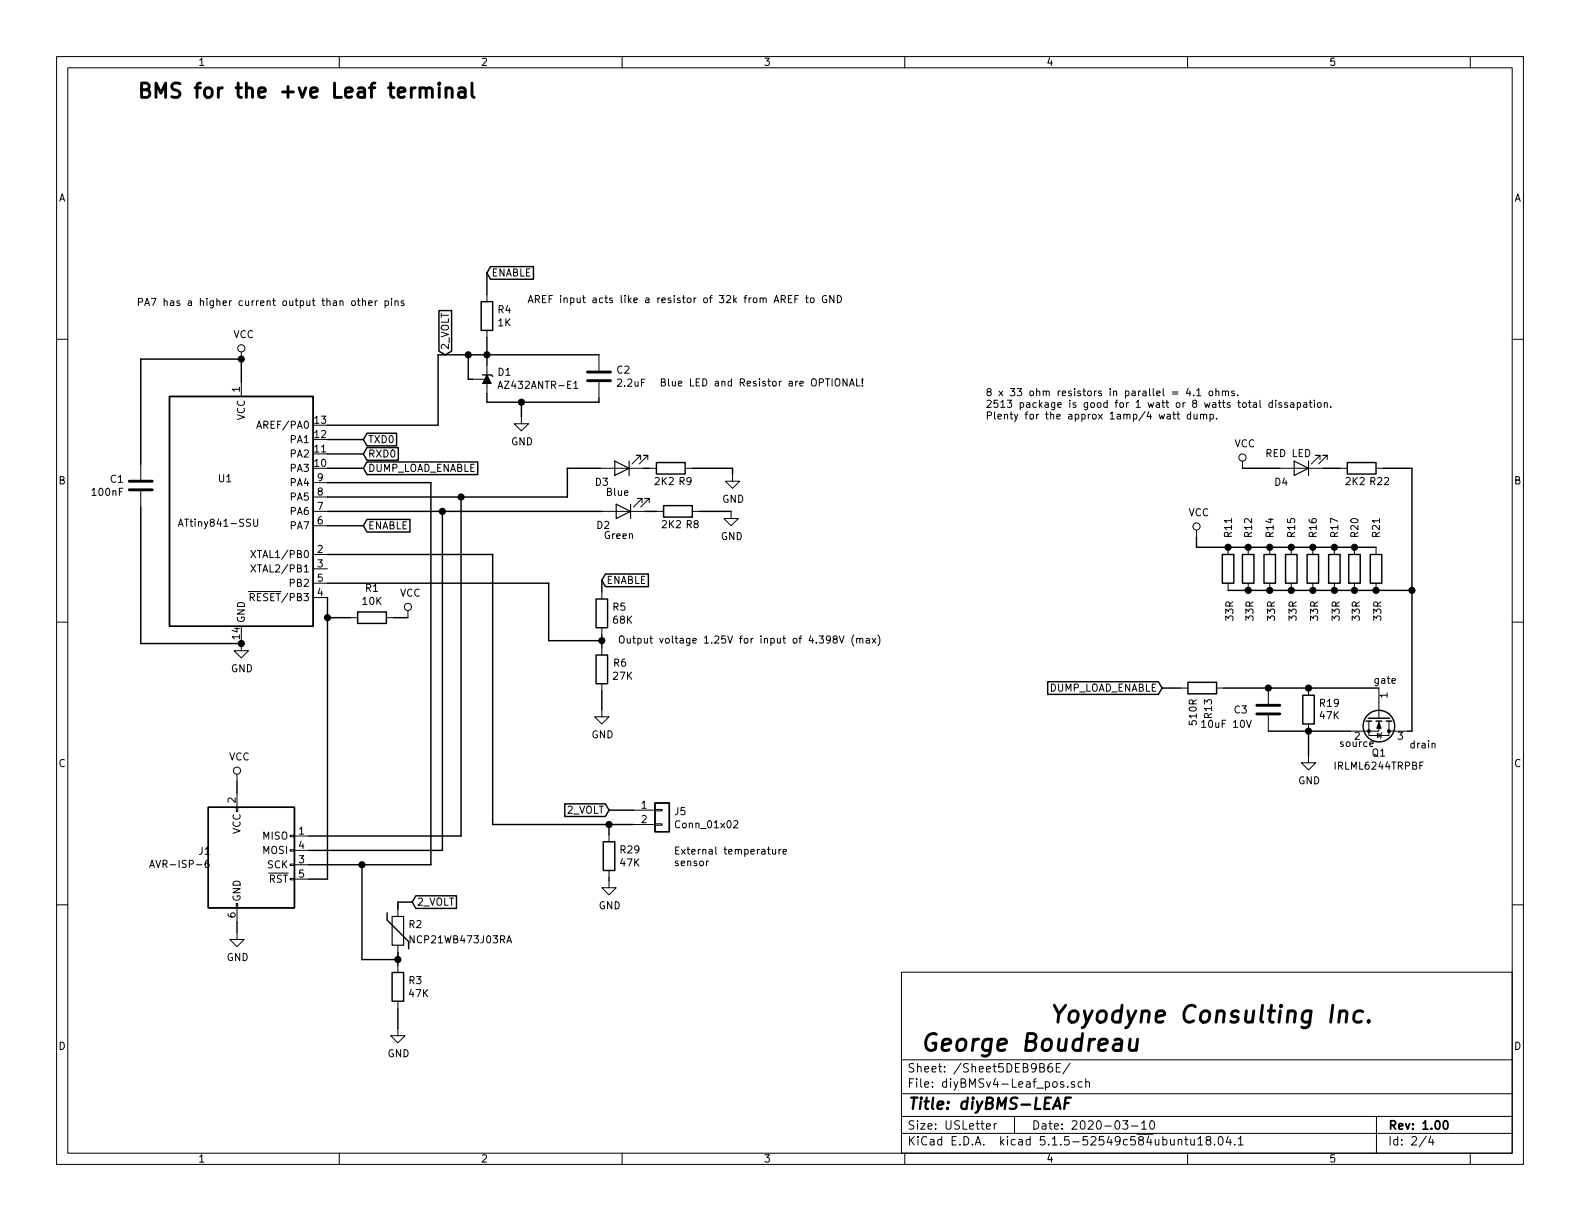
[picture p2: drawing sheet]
EESchema Schematic File Version 4
LIBS:diyBMS-Leaf-cache
EELAYER 29 0
EELAYER END
$Descr USLetter 11000 8500
encoding utf-8
Sheet 2 4
Title "diyBMS-LEAF"
Date "2020-03-10"
Rev "1.00"
Comp "Yoyodyne Consulting Inc"
Comment1 ""
Comment2 ""
Comment3 ""
Comment4 ""
$EndDescr
Wire Wire Line
	1680 4460 1680 4480
$Comp
L Device:C C?
U 1 1
P 980 3380
AR Path="/5DEB9BAB/5DFD850E" Ref="C?"  Part="1" 
AR Path="/5DEB9B6F/5DFD850E" Ref="C1"  Part="1" 
F 0 "C1" H 866 3426 50  0000 R CNN
F 1 "100nF" H 866 3335 50  0000 R CNN
F 2 "Capacitor_SMD:C_0805_2012Metric_Pad1.15x1.40mm_HandSolder" H 1018 3230 50  0001 C CNN
F 3 "https://lcsc.com/product-detail/Multilayer-Ceramic-Capacitors-MLCC-SMD-SMT_100nF-104-10-50V_C49678.html" H 980 3380 50  0001 C CNN
	1    980  3380
	1    0    0    -1  
$EndComp
Wire Wire Line
	1680 2500 980  2500
Wire Wire Line
	980  2500 980  3230
Wire Wire Line
	1680 2500 1680 2660
$Comp
L Device:R R?
U 1 1
P 2590 4300
AR Path="/5DEB9BAB/5DFD851F" Ref="R?"  Part="1" 
AR Path="/5DEB9B6F/5DFD851F" Ref="R1"  Part="1" 
F 0 "R1" V 2383 4300 50  0000 C CNN
F 1 "10K" V 2474 4300 50  0000 C CNN
F 2 "Resistor_SMD:R_0805_2012Metric_Pad1.15x1.40mm_HandSolder" V 2520 4300 50  0001 C CNN
F 3 "RC0805FR-0710KL" H 2590 4300 50  0001 C CNN
	1    2590 4300
	0    1    1    0   
$EndComp
$Comp
L power:VCC #PWR?
U 1 1
P 2840 4300
AR Path="/5DEB9BAB/5DFD8525" Ref="#PWR?"  Part="1" 
AR Path="/5DEB9B6F/5DFD8525" Ref="#PWR06"  Part="1" 
F 0 "#PWR06" H 2840 4150 50  0001 C CNN
F 1 "VCC" H 2857 4473 50  0000 C CNN
F 2 "" H 2840 4300 50  0001 C CNN
F 3 "" H 2840 4300 50  0001 C CNN
	1    2840 4300
	1    0    0    -1  
$EndComp
Wire Wire Line
	2740 4300 2840 4300
$Comp
L diyBMS-Leaf-rescue:AVR-ISP-6-Connector J?
U 1 1
P 1750 6020
AR Path="/5DEB9BAB/5DFD852C" Ref="J?"  Part="1" 
AR Path="/5DEB9B6F/5DFD852C" Ref="J1"  Part="1" 
AR Path="/5DFD852C" Ref="J1"  Part="1" 
F 0 "J1" H 1470 6116 50  0000 R CNN
F 1 "AVR-ISP-6" H 1470 6025 50  0000 R CNN
F 2 "Connector_PinHeader_2.54mm:PinHeader_2x03_P2.54mm_Vertical" V 1500 6070 50  0001 C CNN
F 3 "https://lcsc.com/product-detail/Pin-Header-Female-Header_Boom-Precision-Elec-2-54mm-2-3P-Header_C65114.html" H 475 5470 50  0001 C CNN
	1    1750 6020
	1    0    0    -1  
$EndComp
$Comp
L power:VCC #PWR?
U 1 1
P 1650 5440
AR Path="/5DEB9BAB/5DFD8532" Ref="#PWR?"  Part="1" 
AR Path="/5DEB9B6F/5DFD8532" Ref="#PWR01"  Part="1" 
F 0 "#PWR01" H 1650 5290 50  0001 C CNN
F 1 "VCC" H 1667 5613 50  0000 C CNN
F 2 "" H 1650 5440 50  0001 C CNN
F 3 "" H 1650 5440 50  0001 C CNN
	1    1650 5440
	1    0    0    -1  
$EndComp
Wire Wire Line
	1650 5520 1650 5440
$Comp
L power:GND #PWR?
U 1 1
P 1650 6490
AR Path="/5DEB9BAB/5DFD8539" Ref="#PWR?"  Part="1" 
AR Path="/5DEB9B6F/5DFD8539" Ref="#PWR02"  Part="1" 
F 0 "#PWR02" H 1650 6240 50  0001 C CNN
F 1 "GND" H 1655 6317 50  0000 C CNN
F 2 "" H 1650 6490 50  0001 C CNN
F 3 "" H 1650 6490 50  0001 C CNN
	1    1650 6490
	1    0    0    -1  
$EndComp
Wire Wire Line
	1650 6420 1650 6490
Wire Wire Line
	3210 3460 3210 5820
Wire Wire Line
	3210 5820 2150 5820
Wire Wire Line
	2280 3460 3210 3460
Wire Wire Line
	2150 5920 3080 5920
Wire Wire Line
	3080 5920 3080 3560
Wire Wire Line
	3080 3560 2280 3560
Wire Wire Line
	2280 3360 3000 3360
Wire Wire Line
	3000 6020 2520 6020
Wire Wire Line
	2150 6120 2280 6120
$Comp
L power:GND #PWR?
U 1 1
P 1680 4480
AR Path="/5DEB9BAB/5DFD8549" Ref="#PWR?"  Part="1" 
AR Path="/5DEB9B6F/5DFD8549" Ref="#PWR04"  Part="1" 
F 0 "#PWR04" H 1680 4230 50  0001 C CNN
F 1 "GND" H 1685 4307 50  0000 C CNN
F 2 "" H 1680 4480 50  0001 C CNN
F 3 "" H 1680 4480 50  0001 C CNN
	1    1680 4480
	1    0    0    -1  
$EndComp
$Comp
L power:VCC #PWR?
U 1 1
P 1680 2500
AR Path="/5DEB9BAB/5DFD8550" Ref="#PWR?"  Part="1" 
AR Path="/5DEB9B6F/5DFD8550" Ref="#PWR03"  Part="1" 
F 0 "#PWR03" H 1680 2350 50  0001 C CNN
F 1 "VCC" H 1697 2673 50  0000 C CNN
F 2 "" H 1680 2500 50  0001 C CNN
F 3 "" H 1680 2500 50  0001 C CNN
	1    1680 2500
	1    0    0    -1  
$EndComp
Connection ~ 1680 2500
Wire Wire Line
	2280 4160 2280 4300
Wire Wire Line
	2440 4300 2280 4300
Connection ~ 2280 4300
Wire Wire Line
	2280 4300 2280 6120
$Comp
L Device:R R?
U 1 1
P 3390 2200
AR Path="/5DEB9BAB/5DFD8561" Ref="R?"  Part="1" 
AR Path="/5DEB9B6F/5DFD8561" Ref="R4"  Part="1" 
F 0 "R4" H 3460 2246 50  0000 L CNN
F 1 "1K" H 3460 2155 50  0000 L CNN
F 2 "Resistor_SMD:R_0805_2012Metric_Pad1.15x1.40mm_HandSolder" V 3320 2200 50  0001 C CNN
F 3 "RC0805FR-071KL" H 3390 2200 50  0001 C CNN
	1    3390 2200
	1    0    0    -1  
$EndComp
Wire Wire Line
	3050 2960 3050 2470
Wire Wire Line
	3390 2470 3390 2350
$Comp
L Device:C C?
U 1 1
P 4170 2620
AR Path="/5DEB9BAB/5DFD856C" Ref="C?"  Part="1" 
AR Path="/5DEB9B6F/5DFD856C" Ref="C2"  Part="1" 
F 0 "C2" H 4288 2666 50  0000 L CNN
F 1 "2.2uF" H 4288 2575 50  0000 L CNN
F 2 "Capacitor_SMD:C_0805_2012Metric_Pad1.15x1.40mm_HandSolder" H 4208 2470 50  0001 C CNN
F 3 "https://datasheet.lcsc.com/szlcsc/Guangdong-Fenghua-Advanced-Tech-0805F225M500NT_C49217.pdf" H 4170 2620 50  0001 C CNN
	1    4170 2620
	1    0    0    -1  
$EndComp
Wire Wire Line
	3390 2800 3630 2800
$Comp
L power:GND #PWR?
U 1 1
P 3630 2900
AR Path="/5DEB9BAB/5DFD8574" Ref="#PWR?"  Part="1" 
AR Path="/5DEB9B6F/5DFD8574" Ref="#PWR07"  Part="1" 
F 0 "#PWR07" H 3630 2650 50  0001 C CNN
F 1 "GND" H 3635 2727 50  0000 C CNN
F 2 "" H 3630 2900 50  0001 C CNN
F 3 "" H 3630 2900 50  0001 C CNN
	1    3630 2900
	1    0    0    -1  
$EndComp
Wire Wire Line
	3630 2900 3630 2800
Wire Wire Line
	3630 2800 4170 2800
Wire Wire Line
	4170 2800 4170 2770
Connection ~ 3630 2800
$Comp
L Device:R R?
U 1 1
P 4190 4270
AR Path="/5DEB9BAB/5DFD857E" Ref="R?"  Part="1" 
AR Path="/5DEB9B6F/5DFD857E" Ref="R5"  Part="1" 
F 0 "R5" H 4260 4316 50  0000 L CNN
F 1 "68K" H 4260 4225 50  0000 L CNN
F 2 "Resistor_SMD:R_0805_2012Metric_Pad1.15x1.40mm_HandSolder" V 4120 4270 50  0001 C CNN
F 3 "RC0805FR-07475KL" H 4190 4270 50  0001 C CNN
	1    4190 4270
	1    0    0    -1  
$EndComp
$Comp
L Device:R R?
U 1 1
P 4190 4660
AR Path="/5DEB9BAB/5DFD8584" Ref="R?"  Part="1" 
AR Path="/5DEB9B6F/5DFD8584" Ref="R6"  Part="1" 
F 0 "R6" H 4260 4706 50  0000 L CNN
F 1 "27K" H 4260 4615 50  0000 L CNN
F 2 "Resistor_SMD:R_0805_2012Metric_Pad1.15x1.40mm_HandSolder" V 4120 4660 50  0001 C CNN
F 3 "0805W8F4023T5E" H 4190 4660 50  0001 C CNN
	1    4190 4660
	1    0    0    -1  
$EndComp
Wire Wire Line
	4190 4510 4190 4460
Text GLabel 2530 3660 2    50   Input ~ 0
ENABLE
Text GLabel 3390 1900 2    50   Input ~ 0
ENABLE
Wire Wire Line
	3390 1900 3390 2050
Text GLabel 4190 4040 2    50   Input ~ 0
ENABLE
Wire Wire Line
	4190 4120 4190 4040
$Comp
L power:GND #PWR?
U 1 1
P 4190 4940
AR Path="/5DEB9BAB/5DFD8590" Ref="#PWR?"  Part="1" 
AR Path="/5DEB9B6F/5DFD8590" Ref="#PWR09"  Part="1" 
F 0 "#PWR09" H 4190 4690 50  0001 C CNN
F 1 "GND" H 4195 4767 50  0000 C CNN
F 2 "" H 4190 4940 50  0001 C CNN
F 3 "" H 4190 4940 50  0001 C CNN
	1    4190 4940
	1    0    0    -1  
$EndComp
Wire Wire Line
	4190 4940 4190 4810
Connection ~ 4190 4460
Wire Wire Line
	4190 4460 4190 4420
Wire Wire Line
	2280 3660 2530 3660
Text Notes 4300 4490 0    50   ~ 0
Output voltage 1.25V for input of 4.398V (max)
Text Notes 3670 2120 0    50   ~ 0
AREF input acts like a resistor of 32k from AREF to GND
Text GLabel 2530 3060 2    50   Input ~ 0
TXD0
Wire Wire Line
	2280 3060 2530 3060
Text GLabel 2530 3160 2    50   Input ~ 0
RXD0
Wire Wire Line
	2280 3160 2530 3160
Text Notes 950  2140 0    50   ~ 0
PA7 has a higher current output than other pins
Text Notes 6860 2930 0    50   ~ 0
8 x 33 ohm resistors in parallel = 4.1 ohms.\n2513 package is good for 1 watt or 8 watts total dissapation.\nPlenty for the approx 1amp/4 watt dump.\n
$Comp
L Device:Q_NMOS_GSD Q?
U 1 1
P 9600 4990
AR Path="/5DEB9BAB/5DFD85F7" Ref="Q?"  Part="1" 
AR Path="/5DEB9B6F/5DFD85F7" Ref="Q1"  Part="1" 
F 0 "Q1" V 9850 4990 50  0000 C CNN
F 1 "IRLML6244TRPBF" V 9941 4990 50  0000 C CNN
F 2 "Package_TO_SOT_SMD:SOT-23" H 9800 5090 50  0001 C CNN
F 3 "https://datasheet.lcsc.com/szlcsc/Infineon-Technologies-IRLML6244TRPBF_C143946.pdf" H 9600 4990 50  0001 C CNN
	1    9600 4990
	0    1    1    0   
$EndComp
$Comp
L Device:R R?
U 1 1
P 9110 4940
AR Path="/5DEB9BAB/5DFD85FD" Ref="R?"  Part="1" 
AR Path="/5DEB9B6F/5DFD85FD" Ref="R19"  Part="1" 
F 0 "R19" H 9180 4986 50  0000 L CNN
F 1 "47K" H 9180 4900 50  0000 L CNN
F 2 "Resistor_SMD:R_0805_2012Metric_Pad1.15x1.40mm_HandSolder" V 9040 4940 50  0001 C CNN
F 3 "https://datasheet.lcsc.com/szlcsc/YAGEO-RC0805FR-0747KL_C126351.pdf" H 9110 4940 50  0001 C CNN
	1    9110 4940
	1    0    0    -1  
$EndComp
$Comp
L power:GND #PWR?
U 1 1
P 9110 5260
AR Path="/5DEB9BAB/5DFD8603" Ref="#PWR?"  Part="1" 
AR Path="/5DEB9B6F/5DFD8603" Ref="#PWR018"  Part="1" 
F 0 "#PWR018" H 9110 5010 50  0001 C CNN
F 1 "GND" H 9115 5087 50  0000 C CNN
F 2 "" H 9110 5260 50  0001 C CNN
F 3 "" H 9110 5260 50  0001 C CNN
	1    9110 5260
	1    0    0    -1  
$EndComp
Wire Wire Line
	9110 5090 9110 5260
Wire Wire Line
	9400 5090 9110 5090
Connection ~ 9110 5090
Wire Wire Line
	9600 4790 9110 4790
Text Notes 9560 4770 0    50   ~ 0
gate
Text Notes 9320 5210 0    50   ~ 0
source
Text Notes 9810 5220 0    50   ~ 0
drain
Text GLabel 2530 3260 2    50   Input ~ 0
DUMP_LOAD_ENABLE
Wire Wire Line
	9110 4790 8830 4790
Connection ~ 9110 4790
$Comp
L Device:LED D?
U 1 1
P 9060 3260
AR Path="/5DEB9BAB/5DFD8641" Ref="D?"  Part="1" 
AR Path="/5DEB9B6F/5DFD8641" Ref="D4"  Part="1" 
F 0 "D4" H 9200 3360 50  0000 C CNN
F 1 "RED LED" H 9150 3160 50  0000 C CNN
F 2 "LED_SMD:LED_0805_2012Metric_Pad1.15x1.40mm_HandSolder" H 9060 3260 50  0001 C CNN
F 3 "https://lcsc.com/product-detail/Light-Emitting-Diodes-LED_BL-HUF35A-AV-TRB-Iv-80mcd-Typ-atIF-20mA_C94741.html" H 9060 3260 50  0001 C CNN
	1    9060 3260
	-1   0    0    1   
$EndComp
$Comp
L Device:R R?
U 1 1
P 9480 3260
AR Path="/5DEB9BAB/5DFD8647" Ref="R?"  Part="1" 
AR Path="/5DEB9B6F/5DFD8647" Ref="R22"  Part="1" 
F 0 "R22" V 9570 3310 50  0000 L CNN
F 1 "2K2" V 9570 3140 50  0000 L CNN
F 2 "Resistor_SMD:R_0805_2012Metric_Pad1.15x1.40mm_HandSolder" V 9410 3260 50  0001 C CNN
F 3 "RC0805FR-072K2L" H 9480 3260 50  0001 C CNN
	1    9480 3260
	0    1    1    0   
$EndComp
Wire Wire Line
	9210 3260 9330 3260
$Comp
L Device:LED D?
U 1 1
P 4340 3560
AR Path="/5DEB9BAB/5DFD864E" Ref="D?"  Part="1" 
AR Path="/5DEB9B6F/5DFD864E" Ref="D2"  Part="1" 
F 0 "D2" H 4480 3660 50  0000 C CNN
F 1 "Green" H 4370 3730 50  0000 C CNN
F 2 "LED_SMD:LED_0805_2012Metric_Pad1.15x1.40mm_HandSolder" H 4340 3560 50  0001 C CNN
F 3 "https://lcsc.com/product-detail/Light-Emitting-Diodes-LED_Emerald-SMDLED-Iv-220-270mcd-atIF-5mA_C84260.html" H 4340 3560 50  0001 C CNN
	1    4340 3560
	-1   0    0    1   
$EndComp
$Comp
L Device:R R?
U 1 1
P 4720 3560
AR Path="/5DEB9BAB/5DFD8654" Ref="R?"  Part="1" 
AR Path="/5DEB9B6F/5DFD8654" Ref="R8"  Part="1" 
F 0 "R8" V 4810 3610 50  0000 L CNN
F 1 "2K2" V 4810 3440 50  0000 L CNN
F 2 "Resistor_SMD:R_0805_2012Metric_Pad1.15x1.40mm_HandSolder" V 4650 3560 50  0001 C CNN
F 3 "RC0805FR-072K2L" H 4720 3560 50  0001 C CNN
	1    4720 3560
	0    1    1    0   
$EndComp
Wire Wire Line
	4490 3560 4570 3560
$Comp
L power:GND #PWR?
U 1 1
P 5090 3560
AR Path="/5DEB9BAB/5DFD865B" Ref="#PWR?"  Part="1" 
AR Path="/5DEB9B6F/5DFD865B" Ref="#PWR011"  Part="1" 
F 0 "#PWR011" H 5090 3310 50  0001 C CNN
F 1 "GND" H 5095 3387 50  0000 C CNN
F 2 "" H 5090 3560 50  0001 C CNN
F 3 "" H 5090 3560 50  0001 C CNN
	1    5090 3560
	1    0    0    -1  
$EndComp
$Comp
L Device:Thermistor R?
U 1 1
P 2770 6480
AR Path="/5DEB9BAB/5DFD8669" Ref="R?"  Part="1" 
AR Path="/5DEB9B6F/5DFD8669" Ref="R2"  Part="1" 
F 0 "R2" H 2840 6526 50  0000 L CNN
F 1 "NCP21WB473J03RA" H 2840 6420 50  0000 L CNN
F 2 "Resistors_SMD:R_0603_HandSoldering" V 2700 6480 50  0001 C CNN
F 3 "https://datasheet.lcsc.com/szlcsc/Sunlord-SDNT2012X473F4150FTF_C95969.pdf" H 2770 6480 50  0001 C CNN
	1    2770 6480
	1    0    0    -1  
$EndComp
$Comp
L Device:R R?
U 1 1
P 2770 6870
AR Path="/5DEB9BAB/5DFD866F" Ref="R?"  Part="1" 
AR Path="/5DEB9B6F/5DFD866F" Ref="R3"  Part="1" 
F 0 "R3" H 2840 6916 50  0000 L CNN
F 1 "47K" H 2840 6825 50  0000 L CNN
F 2 "Resistor_SMD:R_0805_2012Metric_Pad1.15x1.40mm_HandSolder" V 2700 6870 50  0001 C CNN
F 3 "https://datasheet.lcsc.com/szlcsc/YAGEO-RC0805FR-0747KL_C126351.pdf" H 2770 6870 50  0001 C CNN
	1    2770 6870
	1    0    0    -1  
$EndComp
Text GLabel 2870 6280 2    50   Input ~ 0
2_VOLT
Wire Wire Line
	2770 6330 2770 6280
$Comp
L power:GND #PWR?
U 1 1
P 2770 7160
AR Path="/5DEB9BAB/5DFD8677" Ref="#PWR?"  Part="1" 
AR Path="/5DEB9B6F/5DFD8677" Ref="#PWR05"  Part="1" 
F 0 "#PWR05" H 2770 6910 50  0001 C CNN
F 1 "GND" H 2775 6987 50  0000 C CNN
F 2 "" H 2770 7160 50  0001 C CNN
F 3 "" H 2770 7160 50  0001 C CNN
	1    2770 7160
	1    0    0    -1  
$EndComp
Wire Wire Line
	2770 7160 2770 7020
Wire Wire Line
	2770 6280 2870 6280
Wire Wire Line
	3000 3360 3000 6020
Wire Wire Line
	2770 6630 2770 6680
Wire Wire Line
	2770 6680 2520 6680
Wire Wire Line
	2520 6680 2520 6020
Connection ~ 2770 6680
Wire Wire Line
	2770 6680 2770 6720
Connection ~ 2520 6020
Wire Wire Line
	2520 6020 2150 6020
Text GLabel 3100 2470 1    50   Input ~ 0
2_VOLT
Wire Wire Line
	2280 2960 3050 2960
$Comp
L Device:R R?
U 1 1
P 8370 4790
AR Path="/5DEB9BAB/5DFD86B2" Ref="R?"  Part="1" 
AR Path="/5DEB9B6F/5DFD86B2" Ref="R13"  Part="1" 
F 0 "R13" H 8440 4836 50  0000 L CNN
F 1 "510R" H 8440 4730 50  0000 L CNN
F 2 "Resistor_SMD:R_0805_2012Metric_Pad1.15x1.40mm_HandSolder" V 8300 4790 50  0001 C CNN
F 3 "RC0805FR-07510RL" H 8370 4790 50  0001 C CNN
	1    8370 4790
	0    1    1    0   
$EndComp
$Comp
L Device:C C?
U 1 1
P 8830 4940
AR Path="/5DEB9BAB/5DFD86BE" Ref="C?"  Part="1" 
AR Path="/5DEB9B6F/5DFD86BE" Ref="C3"  Part="1" 
F 0 "C3" H 8690 4940 50  0000 R CNN
F 1 "10uF 10V" H 8720 4840 50  0000 R CNN
F 2 "Capacitor_SMD:C_0805_2012Metric_Pad1.15x1.40mm_HandSolder" H 8868 4790 50  0001 C CNN
F 3 "https://datasheet.lcsc.com/szlcsc/YAGEO-CC0805KRX5R6BB106_C272880.pdf" H 8830 4940 50  0001 C CNN
	1    8830 4940
	1    0    0    -1  
$EndComp
Connection ~ 8830 4790
Wire Wire Line
	8830 5090 9110 5090
Wire Wire Line
	980  3530 980  4480
Connection ~ 3210 3460
Wire Wire Line
	3820 4460 4190 4460
Text Notes 4590 2700 0    50   ~ 0
Blue LED and Resistor are OPTIONAL!
$Comp
L power:VCC #PWR?
U 1 1
P 8650 3260
AR Path="/5DEB9BAB/5DFD86EA" Ref="#PWR?"  Part="1" 
AR Path="/5DEB9B6F/5DFD86EA" Ref="#PWR016"  Part="1" 
F 0 "#PWR016" H 8650 3110 50  0001 C CNN
F 1 "VCC" H 8667 3433 50  0000 C CNN
F 2 "" H 8650 3260 50  0001 C CNN
F 3 "" H 8650 3260 50  0001 C CNN
	1    8650 3260
	1    0    0    -1  
$EndComp
Wire Wire Line
	8650 3260 8910 3260
Wire Wire Line
	8520 4790 8830 4790
Text GLabel 8090 4790 0    50   Input ~ 0
DUMP_LOAD_ENABLE
Wire Wire Line
	8220 4790 8090 4790
Wire Wire Line
	980  4480 1680 4480
$Comp
L diyBMS-Leaf-rescue:ATtiny841-SSU-MCU_Microchip_ATtiny U?
U 1 1
P 1680 3560
AR Path="/5DEB9BAB/5DFD86F8" Ref="U?"  Part="1" 
AR Path="/5DEB9B6F/5DFD86F8" Ref="U1"  Part="1" 
F 0 "U1" H 1620 3790 50  0000 R CNN
F 1 "ATtiny841-SSU" H 1810 3480 50  0000 R CNN
F 2 "Package_SO:SOIC-14_3.9x8.7mm_P1.27mm" H 1680 3560 50  0001 C CIN
F 3 "http://ww1.microchip.com/downloads/en/DeviceDoc/Atmel-8495-8-bit-AVR-Microcontrollers-ATtiny441-ATtiny841_Datasheet.pdf" H 1680 3560 50  0001 C CNN
	1    1680 3560
	1    0    0    -1  
$EndComp
Text Notes 950  700  0    100  ~ 20
BMS for the +ve Leaf terminal
$Comp
L Device:R R?
U 1 1
P 9580 3960
AR Path="/5DEB9BAB/5DFB611D" Ref="R?"  Part="1" 
AR Path="/5DEB9B6F/5DFB611D" Ref="R21"  Part="1" 
F 0 "R21" V 9580 4170 50  0000 L CNN
F 1 "33R" V 9590 3590 50  0000 L CNN
F 2 "Resistor_SMD:R_2512_6332Metric_Pad1.52x3.35mm_HandSolder" V 9510 3960 50  0001 C CNN
F 3 "https://datasheet.lcsc.com/szlcsc/Ever-Ohms-Tech-CR2512F2R2E04_C147074.pdf" H 9580 3960 50  0001 C CNN
	1    9580 3960
	1    0    0    -1  
$EndComp
$Comp
L Device:R R?
U 1 1
P 9430 3960
AR Path="/5DEB9BAB/5DFB6123" Ref="R?"  Part="1" 
AR Path="/5DEB9B6F/5DFB6123" Ref="R20"  Part="1" 
F 0 "R20" V 9430 4170 50  0000 L CNN
F 1 "33R" V 9440 3590 50  0000 L CNN
F 2 "Resistor_SMD:R_2512_6332Metric_Pad1.52x3.35mm_HandSolder" V 9360 3960 50  0001 C CNN
F 3 "https://datasheet.lcsc.com/szlcsc/Ever-Ohms-Tech-CR2512F2R2E04_C147074.pdf" H 9430 3960 50  0001 C CNN
	1    9430 3960
	1    0    0    -1  
$EndComp
$Comp
L Device:R R?
U 1 1
P 9290 3960
AR Path="/5DEB9BAB/5DFB6129" Ref="R?"  Part="1" 
AR Path="/5DEB9B6F/5DFB6129" Ref="R17"  Part="1" 
F 0 "R17" V 9290 4170 50  0000 L CNN
F 1 "33R" V 9300 3590 50  0000 L CNN
F 2 "Resistor_SMD:R_2512_6332Metric_Pad1.52x3.35mm_HandSolder" V 9220 3960 50  0001 C CNN
F 3 "https://datasheet.lcsc.com/szlcsc/Ever-Ohms-Tech-CR2512F2R2E04_C147074.pdf" H 9290 3960 50  0001 C CNN
	1    9290 3960
	1    0    0    -1  
$EndComp
$Comp
L Device:R R?
U 1 1
P 9140 3960
AR Path="/5DEB9BAB/5DFB612F" Ref="R?"  Part="1" 
AR Path="/5DEB9B6F/5DFB612F" Ref="R16"  Part="1" 
F 0 "R16" V 9140 4170 50  0000 L CNN
F 1 "33R" V 9150 3590 50  0000 L CNN
F 2 "Resistor_SMD:R_2512_6332Metric_Pad1.52x3.35mm_HandSolder" V 9070 3960 50  0001 C CNN
F 3 "https://datasheet.lcsc.com/szlcsc/Ever-Ohms-Tech-CR2512F2R2E04_C147074.pdf" H 9140 3960 50  0001 C CNN
	1    9140 3960
	1    0    0    -1  
$EndComp
$Comp
L Device:R R?
U 1 1
P 8990 3960
AR Path="/5DEB9BAB/5DFB6135" Ref="R?"  Part="1" 
AR Path="/5DEB9B6F/5DFB6135" Ref="R15"  Part="1" 
F 0 "R15" V 8990 4170 50  0000 L CNN
F 1 "33R" V 9000 3590 50  0000 L CNN
F 2 "Resistor_SMD:R_2512_6332Metric_Pad1.52x3.35mm_HandSolder" V 8920 3960 50  0001 C CNN
F 3 "https://datasheet.lcsc.com/szlcsc/Ever-Ohms-Tech-CR2512F2R2E04_C147074.pdf" H 8990 3960 50  0001 C CNN
	1    8990 3960
	1    0    0    -1  
$EndComp
$Comp
L Device:R R?
U 1 1
P 8840 3960
AR Path="/5DEB9BAB/5DFB613B" Ref="R?"  Part="1" 
AR Path="/5DEB9B6F/5DFB613B" Ref="R14"  Part="1" 
F 0 "R14" V 8840 4170 50  0000 L CNN
F 1 "33R" V 8850 3590 50  0000 L CNN
F 2 "Resistor_SMD:R_2512_6332Metric_Pad1.52x3.35mm_HandSolder" V 8770 3960 50  0001 C CNN
F 3 "https://datasheet.lcsc.com/szlcsc/Ever-Ohms-Tech-CR2512F2R2E04_C147074.pdf" H 8840 3960 50  0001 C CNN
	1    8840 3960
	1    0    0    -1  
$EndComp
$Comp
L Device:R R?
U 1 1
P 8690 3960
AR Path="/5DEB9BAB/5DFB6141" Ref="R?"  Part="1" 
AR Path="/5DEB9B6F/5DFB6141" Ref="R12"  Part="1" 
F 0 "R12" V 8690 4170 50  0000 L CNN
F 1 "33R" V 8700 3590 50  0000 L CNN
F 2 "Resistor_SMD:R_2512_6332Metric_Pad1.52x3.35mm_HandSolder" V 8620 3960 50  0001 C CNN
F 3 "https://datasheet.lcsc.com/szlcsc/Ever-Ohms-Tech-CR2512F2R2E04_C147074.pdf" H 8690 3960 50  0001 C CNN
	1    8690 3960
	1    0    0    -1  
$EndComp
Wire Wire Line
	8690 3810 8690 3800
Connection ~ 8690 3810
Wire Wire Line
	8690 3810 8840 3810
Wire Wire Line
	8840 3810 8990 3810
Connection ~ 8840 3810
Wire Wire Line
	8990 3810 9140 3810
Connection ~ 8990 3810
Wire Wire Line
	9140 3810 9290 3810
Connection ~ 9140 3810
Wire Wire Line
	9290 3810 9430 3810
Connection ~ 9290 3810
Wire Wire Line
	9430 3810 9580 3810
Connection ~ 9430 3810
Wire Wire Line
	8690 4110 8840 4110
Connection ~ 8690 4110
Wire Wire Line
	8840 4110 8990 4110
Connection ~ 8840 4110
Wire Wire Line
	8990 4110 9140 4110
Connection ~ 8990 4110
Wire Wire Line
	9140 4110 9290 4110
Connection ~ 9140 4110
Wire Wire Line
	9290 4110 9430 4110
Connection ~ 9290 4110
Wire Wire Line
	9430 4110 9580 4110
Connection ~ 9430 4110
Wire Wire Line
	8550 4110 8690 4110
Wire Wire Line
	8550 3810 8690 3810
Connection ~ 8550 3810
$Comp
L Device:R R?
U 1 1
P 8550 3960
AR Path="/5DEB9BAB/5DFB6147" Ref="R?"  Part="1" 
AR Path="/5DEB9B6F/5DFB6147" Ref="R11"  Part="1" 
F 0 "R11" V 8550 4170 50  0000 L CNN
F 1 "33R" V 8560 3590 50  0000 L CNN
F 2 "Resistor_SMD:R_2512_6332Metric_Pad1.52x3.35mm_HandSolder" V 8480 3960 50  0001 C CNN
F 3 "https://datasheet.lcsc.com/szlcsc/Ever-Ohms-Tech-CR2512F2R2E04_C147074.pdf" H 8550 3960 50  0001 C CNN
	1    8550 3960
	1    0    0    -1  
$EndComp
Wire Wire Line
	8330 3810 8550 3810
Wire Wire Line
	8330 3740 8330 3810
$Comp
L power:VCC #PWR?
U 1 1
P 8330 3740
AR Path="/5DEB9BAB/5DFD8611" Ref="#PWR?"  Part="1" 
AR Path="/5DEB9B6F/5DFD8611" Ref="#PWR013"  Part="1" 
F 0 "#PWR013" H 8330 3590 50  0001 C CNN
F 1 "VCC" H 8347 3913 50  0000 C CNN
F 2 "" H 8330 3740 50  0001 C CNN
F 3 "" H 8330 3740 50  0001 C CNN
	1    8330 3740
	1    0    0    -1  
$EndComp
Wire Wire Line
	9630 3260 9830 3260
Wire Wire Line
	9830 3260 9830 4110
Wire Wire Line
	9830 4110 9580 4110
Connection ~ 9580 4110
Wire Wire Line
	9830 4110 9830 5090
Wire Wire Line
	9830 5090 9800 5090
Connection ~ 9830 4110
Connection ~ 1680 4480
Wire Wire Line
	2280 3260 2530 3260
Wire Wire Line
	3950 3260 4180 3260
Wire Wire Line
	4820 3260 5100 3260
Wire Wire Line
	4480 3260 4520 3260
$Comp
L Device:R R?
U 1 1
P 4670 3260
AR Path="/5DEB9BAB/5DFD86D4" Ref="R?"  Part="1" 
AR Path="/5DEB9B6F/5DFD86D4" Ref="R9"  Part="1" 
F 0 "R9" V 4760 3310 50  0000 L CNN
F 1 "2K2" V 4760 3140 50  0000 L CNN
F 2 "Resistor_SMD:R_0805_2012Metric_Pad1.15x1.40mm_HandSolder" V 4600 3260 50  0001 C CNN
F 3 "RC0805FR-072K2L" H 4670 3260 50  0001 C CNN
	1    4670 3260
	0    1    1    0   
$EndComp
$Comp
L Device:LED D?
U 1 1
P 4330 3260
AR Path="/5DEB9BAB/5DFD86CE" Ref="D?"  Part="1" 
AR Path="/5DEB9B6F/5DFD86CE" Ref="D3"  Part="1" 
F 0 "D3" H 4470 3360 50  0000 C CNN
F 1 "Blue" H 4360 3430 50  0000 C CNN
F 2 "LED_SMD:LED_0805_2012Metric_Pad1.15x1.40mm_HandSolder" H 4330 3260 50  0001 C CNN
F 3 "https://lcsc.com/product-detail/Light-Emitting-Diodes-LED_SMDLED-blue_C189307.html" H 4330 3260 50  0001 C CNN
	1    4330 3260
	-1   0    0    1   
$EndComp
Wire Wire Line
	5100 3260 5100 3300
$Comp
L power:GND #PWR?
U 1 1
P 5100 3300
AR Path="/5DEB9BAB/5DFD86DB" Ref="#PWR?"  Part="1" 
AR Path="/5DEB9B6F/5DFD86DB" Ref="#PWR012"  Part="1" 
F 0 "#PWR012" H 5100 3050 50  0001 C CNN
F 1 "GND" H 5105 3127 50  0000 C CNN
F 2 "" H 5100 3300 50  0001 C CNN
F 3 "" H 5100 3300 50  0001 C CNN
	1    5100 3300
	1    0    0    -1  
$EndComp
Wire Wire Line
	3820 4460 3820 4060
Wire Wire Line
	3820 4060 2280 4060
Wire Wire Line
	3080 3560 4190 3560
Wire Wire Line
	4870 3560 5090 3560
Wire Wire Line
	3950 3460 3950 3260
Wire Wire Line
	3950 3460 3210 3460
$Comp
L Device:R R?
U 1 1
P 4240 5960
AR Path="/5DEB9BAB/5E39F182" Ref="R?"  Part="1" 
AR Path="/5DEB9B6F/5E39F182" Ref="R29"  Part="1" 
F 0 "R29" H 4310 6006 50  0000 L CNN
F 1 "47K" H 4310 5915 50  0000 L CNN
F 2 "Resistor_SMD:R_0805_2012Metric_Pad1.15x1.40mm_HandSolder" V 4170 5960 50  0001 C CNN
F 3 "https://datasheet.lcsc.com/szlcsc/YAGEO-RC0805FR-0747KL_C126351.pdf" H 4240 5960 50  0001 C CNN
	1    4240 5960
	1    0    0    -1  
$EndComp
$Comp
L Connector_Generic:Conn_01x02 J5
U 1 1
P 4610 5640
F 0 "J5" H 4690 5632 50  0000 L CNN
F 1 "Conn_01x02" H 4690 5541 50  0000 L CNN
F 2 "Connector_PinHeader_2.54mm:PinHeader_1x02_P2.54mm_Vertical" H 4610 5640 50  0001 C CNN
F 3 "~" H 4610 5640 50  0001 C CNN
	1    4610 5640
	1    0    0    -1  
$EndComp
Wire Wire Line
	4240 5810 4240 5740
Wire Wire Line
	4240 5740 4410 5740
Wire Wire Line
	4240 5640 4410 5640
Wire Wire Line
	2280 3860 3430 3860
Wire Wire Line
	3430 3860 3430 5740
Wire Wire Line
	3430 5740 4240 5740
Connection ~ 4240 5740
Text GLabel 4240 5640 0    50   Input ~ 0
2_VOLT
$Comp
L power:GND #PWR?
U 1 1
P 4240 6130
AR Path="/5DEB9BAB/5E3B12E1" Ref="#PWR?"  Part="1" 
AR Path="/5DEB9B6F/5E3B12E1" Ref="#PWR0114"  Part="1" 
F 0 "#PWR0114" H 4240 5880 50  0001 C CNN
F 1 "GND" H 4245 5957 50  0000 C CNN
F 2 "" H 4240 6130 50  0001 C CNN
F 3 "" H 4240 6130 50  0001 C CNN
	1    4240 6130
	1    0    0    -1  
$EndComp
Wire Wire Line
	4240 6130 4240 6110
Connection ~ 3080 3560
Text Notes 4690 6040 0    50   ~ 0
External temperature\nsensor
$Comp
L Reference_Voltage:CJ432 D1
U 1 1
P 3390 2640
F 0 "D1" V 3436 2570 50  0000 R CNN
F 1 "AZ432ANTR-E1" V 3345 2570 50  0000 R CNN
F 2 "Package_TO_SOT_SMD:SOT-23" H 3390 2490 50  0001 C CIN
F 3 "http://www.cj-elec.com/txUpfile/20134181474991806.pdf" H 3390 2640 50  0001 C CIN
	1    3390 2640
	0    -1   -1   0   
$EndComp
Wire Wire Line
	3050 2470 3260 2470
Wire Wire Line
	3390 2540 3390 2470
Connection ~ 3390 2470
Wire Wire Line
	3390 2470 4170 2470
Wire Wire Line
	3390 2740 3390 2800
Wire Wire Line
	3290 2640 3260 2640
Wire Wire Line
	3260 2640 3260 2470
Connection ~ 3260 2470
Wire Wire Line
	3260 2470 3390 2470
$EndSCHEMATC
